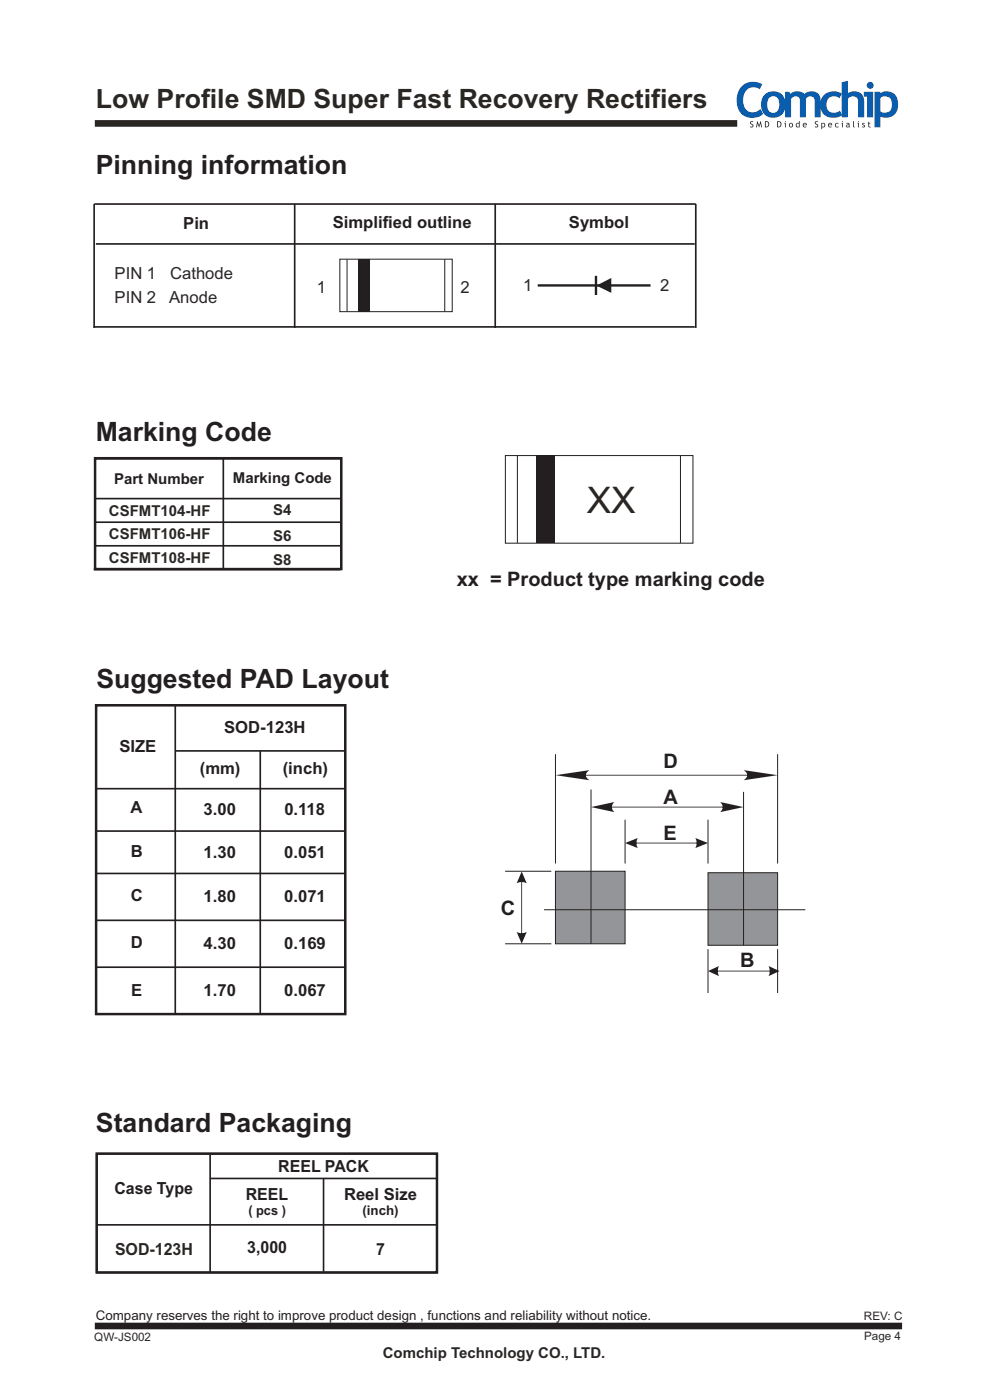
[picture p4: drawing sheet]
<svg xmlns="http://www.w3.org/2000/svg" width="210mm" height="297mm" viewBox="0 0 210 297" stroke-linecap="round" stroke-linejoin="round" font-family="sans-serif">
<path d="M20.1 97.1h52.2v23.5h-52.2z" fill="none" stroke="#231f20" stroke-width=".53"/>
<path d="M20 97.2h52.2M20.1 97.1v23.6M47.3 96.9v23.7M72.2 97v23.7M20.1 105.7h52.2M20.1 115.7h52.2M19.9 120.7h52.2" fill="none" stroke="#231f20" stroke-width=".35"/>
<path d="M20.1 26.2h136.1" fill="none" stroke="#2a2723" stroke-width="1.4" stroke-linecap="butt"/>
<path d="M20.1 281h171" fill="none" stroke="#231f20" stroke-width="1.4" stroke-linecap="butt"/>
<path d="M107 96.5h39.8v18.6h-39.8z" fill="none" stroke="#231f20" stroke-width=".21"/>
<path d="M113.6 96.5h4v18.6h-4z" fill-rule="evenodd" fill="#231f20"/>
<path d="M109.6 96.5v18.6M144.1 96.5v18.6" fill="none" stroke="#231f20" stroke-width=".21"/>
<path d="M20.4 149.5h52.7v65.4h-52.7z" fill="none" stroke="#231f20" stroke-width=".53"/>
<path d="M20.4 149.3v65.6h52.7v-65.5M20.4 149.5h52.7M37.1 149.5v65.4M37.1 159.1h36M55.1 159.1v55.8M20.4 176.1h52.7M20.4 167.1h52.7M20.4 185.1h52.7M20.4 195h52.9M20.4 205h52.9" fill="none" stroke="#231f20" stroke-width=".35"/>
<g fill="#939598" stroke="#231f20" stroke-width=".21">
<path d="M150 184.9h14.7v15.4h-14.7z" fill-rule="evenodd"/>
<path d="M117.7 184.6h14.7v15.4h-14.7z" fill-rule="evenodd"/>
</g>
<path d="M125.2 167.3v32.7M157.5 167.8v32.5M107 184.6h9.8M115.2 192.8h55.4M107 200h9.8" fill="none" stroke="#231f20" stroke-width=".21"/>
<path d="M132.4 178.7l2.7-1.1-.3 1.1 .3 1zM133.7 178.6h14.9v.1h-14.9zM147.3 177.6l2.7 1.1-2.7 1 .3-1z" fill="#231f20"/>
<path d="M132.4 173.7v9.3" fill="none" stroke="#231f20" stroke-width=".21"/>
<path d="M110.5 184.7l1.1 2.5-1.1-.3-1.1 .3zM110.4 185.9h.2v12.8h-.2zM109.4 197.5l1.1 .3 1.1-.3-1.1 2.5z" fill="#231f20"/>
<path d="M117.7 159.8v23.2M164.7 159.8v23.2M150 173.7v9.3" fill="none" stroke="#231f20" stroke-width=".21"/>
<g fill="#231f20">
<path d="M117.7 164.3l7.2-1.1a1.12 1.12 0 0 0-.8 1.1 1.12 1.12 0 0 0 .8 1zM121.3 164.2h39.8v.2h-39.8zM157.5 163.2l7.2 1.1-7.2 1a1.12 1.12 0 0 0 .8-1 1.12 1.12 0 0 0-.8-1.1z"/>
<path d="M125.2 171l4.9-1-.4 .5-.1 .5 .1 .6 .4 .5zM127.7 170.9h27.3v.2h-27.3zM152.5 170l5 1-5 1.1 .4-.5 .2-.6-.2-.5z"/>
</g>
<path d="M150 201.1v9.3M164.7 201.1v9.3" fill="none" stroke="#231f20" stroke-width=".21"/>
<path d="M150 205.8l2.3-1.1-.3 1.1 .3 1.1zM151.1 205.7h12.8v.2h-12.8zM162.8 204.7l2.3 1.1-2.3 1.1 .2-1.1z" fill="#231f20"/>
<path d="M19.9 43.2v26.3M20 43.2h127.4M20.3 51.7h126.9M62.4 43.2v26.3M104.9 43.2v26.3M147.4 43.2v26.3M19.8 69.3h127.4" fill="none" stroke="#231f20" stroke-width=".35"/>
<path d="M72 54.9h23.8v11.1h-23.8z" fill="none" stroke="#231f20" stroke-width=".21"/>
<path d="M75.9 54.9h2.4v11.1h-2.4z" fill-rule="evenodd" fill="#231f20"/>
<path d="M73.5 54.9v11.1M94.2 54.9v11.1" fill="none" stroke="#231f20" stroke-width=".21"/>
<path d="M113.9 60.5h23.9" fill="none" stroke="#231f20" stroke-width=".5"/>
<path d="M126.3 60.5l3.2-1.6v3.2z" fill="#231f20"/>
<path d="M126.2 58.5v4" fill="none" stroke="#231f20" stroke-width=".5"/>
<path d="M20.1 110.7h52.2M19.9 120.7h52.2" fill="none" stroke="#231f20" stroke-width=".35"/>
<g fill="#0a5dac">
<path d="M157.3 18.1a3.7 3.7 0 0 1 4.1-.2l-.5 1a2.17 2.17 0 0 0-2.3-.2 2.17 2.17 0 0 0-1.2 2.1 2.32 2.32 0 0 0 2.4 3l.7-.3 .5-.4 .6 1a3.4 3.4 0 0 1-3.8 .6 3.4 3.4 0 0 1-1.8-3.5l.3-1.5 .4-.9z"/>
<path d="M166.3 19.4h.9l.2 .5a2.19 2.19 0 0 1 3 0 1.98 1.98 0 0 1 2.2-.4 1.98 1.98 0 0 1 1.2 1.8v3.6h-1.2v-3.4a.99 .99 0 0 0-.8-1.1 .99 .99 0 0 0-1.1 .6v3.9h-1.3v-3.6a.98 .98 0 0 0-.8-.9 .98 .98 0 0 0-1 .6v3.9h-1.3z"/>
<path d="M174.5 20.1a3.1 3.1 0 0 1 3.8-.2l-.5 .9a1.72 1.72 0 0 0-2.8 1.3 1.72 1.72 0 0 0 2.6 1.5l.3-.2 .5 1a3.1 3.1 0 0 1-4.4-.8 3.2 3.2 0 0 1 .5-3.5z"/>
<path d="M178.3 17.4l1.3-.3v2.7a2.12 2.12 0 0 1 2.3-.3 2.12 2.12 0 0 1 1.2 2v3.4h-1.3v-3.4a1.2 1.2 0 0 0-.9-1 1.2 1.2 0 0 0-1.3 .5v3.9h-1.3z"/>
<path d="M161.9 20.1a2.63 2.63 0 0 1 3.2-.5 2.63 2.63 0 0 1 1.3 3 2.62 2.62 0 0 1-3.1 2.3 2.62 2.62 0 0 1-2.1-3.2l.2-.9zM163 20.6a2.38 2.38 0 0 0 .1 3.1 1.37 1.37 0 0 0 1.5-.1 1.37 1.37 0 0 0 .5-1.5 1.34 1.34 0 0 0-.4-1.4 1.34 1.34 0 0 0-1.4-.2z"/>
<path d="M183.6 18.1a.73 .73 0 0 1 1.4 0 .73 .73 0 0 1-1.4 0zM183 19.4h1.9v5.5h-1.2v-4.4h-.7z"/>
<path d="M185.2 19.4h1.3v.4a2.39 2.39 0 0 1 2.7-.1 2.39 2.39 0 0 1 1 2.5 2.59 2.59 0 0 1-3.7 2.5v2.3h-1.3zM186.5 20.8v2.8a1.53 1.53 0 0 0 1.7 .1 1.53 1.53 0 0 0 .7-1.5 1.47 1.47 0 0 0-.7-1.6 1.47 1.47 0 0 0-1.7 .2z"/>
</g>
<g fill="#231f20">
<path d="M159 25.8l.5-.1v.2h-.4v.3a.44 .44 0 0 1 .5 .5 .44 .44 0 0 1-.7 .2l.1-.1a.24 .24 0 0 0 .4 0 .24 .24 0 0 0-.2-.4l-.3-.3z"/>
<path d="M160.4 25.7l.4 .9 .3-.9 .3 1.3h-.2l-.1-.8-.3 .8-.3-.8-.2 .8h-.2z"/>
<path d="M172.7 25.8l.5-.1v.2h-.4v.3a.44 .44 0 0 1 .5 .5 .44 .44 0 0 1-.7 .2l.1-.1a.24 .24 0 0 0 .4 0 .24 .24 0 0 0-.2-.4l-.3-.3z"/>
<path d="M177 26.2l.4-.2 .2 .1-.1 .1a.34 .34 0 0 0-.4 .1 .34 .34 0 0 0 0 .5 .34 .34 0 0 0 .5 0v.1a.5 .5 0 0 1-.7 0 .5 .5 0 0 1 .1-.7z"/>
<path d="M180.7 25.7h.2v1l.1 .3-.3-.1z"/>
<path d="M182.7 26.1h.5l-.1 .1h-.3v.1a.36 .36 0 0 1 .4 .5 .36 .36 0 0 1-.6 .1l.1-.1 .2 .1 .1-.2-.4-.3z"/>
<path d="M183.9 25.8h.2v.2h.3v.2h-.3v.5l.3 .3h-.3l-.2-.2v-.6h-.1z"/>
<path d="M162 25.7a.7 .7 0 0 1 1 .6 .7 .7 0 0 1-1 .7zM162.2 25.9v.9a.49 .49 0 0 0 .6-.5 .49 .49 0 0 0-.6-.4z"/>
<path d="M164.6 25.7a.7 .7 0 0 1 1 .6 .7 .7 0 0 1-1 .7zM164.8 25.9v.9a.49 .49 0 0 0 .5-.5 .49 .49 0 0 0-.5-.4z"/>
<path d="M166.2 25.8a.15 .15 0 0 1 .3 0 .15 .15 0 0 1-.3 0zM166.1 26h.3v1h-.1v-.8z"/>
<path d="M167.1 26.5a.47 .47 0 0 1 .9 0 .47 .47 0 0 1-.9 0zM167.3 26.3v.4l.2 .2a.32 .32 0 0 0 .3-.4 .32 .32 0 0 0-.5-.2z"/>
<path d="M168.7 26.2l.5-.1v-.4h.2v1.3l-.2-.1a.46 .46 0 0 1-.6-.1 .46 .46 0 0 1 .1-.6zM168.8 26.3v.4l.4 .1v-.5z"/>
<path d="M170.2 26.2a.42 .42 0 0 1 .5-.1 .42 .42 0 0 1 .2 .4h-.7l.2 .4 .3-.1 .1 .1a.5 .5 0 0 1-.7-.1 .5 .5 0 0 1 .1-.6zM170.3 26.2l-.1 .2h.5l-.1-.2z"/>
<path d="M174 26l.1 .1a.46 .46 0 0 1 .7 .4 .46 .46 0 0 1-.7 .4v.5h-.1zM174.1 26.2l.1 .6a.34 .34 0 0 0 .4-.3 .34 .34 0 0 0-.4-.3z"/>
<path d="M175.5 26.2a.42 .42 0 0 1 .5-.1 .42 .42 0 0 1 .2 .4h-.6l.1 .4 .4-.1 .1 .1a.5 .5 0 0 1-.7-.1 .5 .5 0 0 1 0-.6zM175.6 26.2v.2h.5l-.2-.2z"/>
<path d="M178.3 25.8a.1 .1 0 0 1 .2 0 .1 .1 0 0 1-.2 0zM178.2 26h.3v1h-.2v-.8z"/>
<path d="M179.3 26.1a.42 .42 0 0 1 .6 .3l.1 .6-.2-.1-.3 .1a.33 .33 0 0 1-.3-.4 .33 .33 0 0 1 .5-.2h.1l-.1-.2-.4 .1zM179.5 26.6l-.1 .2h.4v-.3z"/>
<path d="M181.7 25.8a.15 .15 0 0 1 .3 0 .15 .15 0 0 1-.3 0zM181.6 26h.3v1h-.1v-.8z"/>
</g>
<path d="M20.3 244.5h72.3M20.5 244.5v25.2M20.5 259.6h72.1M44.5 244.5v25.2M44.5 249.7h48.1M68.5 249.8v19.7M92.6 244.4v25.3h-72.3" fill="none" stroke="#231f20" stroke-width=".35"/>
<path d="M20.5 244.5h72.1v25.2h-72.1z" fill="none" stroke="#231f20" stroke-width=".53"/>
<text font-size="7.8" fill="#2a2723" x="124.3" y="108.8">XX</text>
<text font-size="5.6" fill="#2a2723" x="20.3" y="23">Low Profile SMD Super Fast Recovery Rectifiers</text>
<g font-size="5.6" fill="#231f20">
<text x="20.3" y="36.9">Pinning information</text>
<text x="20.3" y="93.5">Marking Code</text>
<text x="20.4" y="145.7">Suggested PAD Layout</text>
<text x="20.3" y="239.9">Standard Packaging</text>
</g>
<g font-size="4.2" fill="#231f20">
<text x="96.7" y="124.1">xx = Product type marking code</text>
<text x="140.5" y="162.8">D</text>
<text x="140.5" y="170.4">A</text>
<text x="140.5" y="178">E</text>
<text x="106.1" y="193.9">C</text>
<text x="156.8" y="204.9">B</text>
</g>
<g font-size="3.5" fill="#231f20">
<text x="38.8" y="48.6">Pin</text>
<text x="70.5" y="48.3">Simplified outline</text>
<text x="120.5" y="48.3">Symbol</text>
<text x="47.5" y="155.4">SOD-123H</text>
<text x="25.3" y="159.4">SIZE</text>
<text x="42.3" y="164">(mm)</text>
<text x="59.9" y="164">(inch)</text>
<text x="27.7" y="172.4">A</text>
<text x="43.1" y="172.7">3.00</text>
<text x="60.2" y="172.7">0.118</text>
<text x="27.7" y="181.5">B</text>
<text x="43.1" y="181.9">1.30</text>
<text x="60.2" y="181.8">0.051</text>
<text x="27.7" y="190.9">C</text>
<text x="43.1" y="191.2">1.80</text>
<text x="60.2" y="191.2">0.071</text>
<text x="27.7" y="200.9">D</text>
<text x="43.1" y="201.2">4.30</text>
<text x="60.2" y="201.2">0.169</text>
<text x="27.8" y="211.1">E</text>
<text x="43.1" y="211.1">1.70</text>
<text x="60.2" y="211.1">0.067</text>
<text x="58.9" y="248.4">REEL PACK</text>
<text x="24.2" y="252.9">Case Type</text>
<text x="52.1" y="254.3">REEL</text>
<text x="72.9" y="254.3">Reel Size</text>
<text x="52.4" y="265.6">3,000</text>
<text x="79.7" y="265.9">7</text>
</g>
<g font-size="3.5" fill="#2a2723">
<text x="24.3" y="59.1">PIN 1</text>
<text x="36" y="59.1">Cathode</text>
<text x="24.3" y="64.2">PIN 2</text>
<text x="35.8" y="64.2">Anode</text>
<text x="67.1" y="62.2">1</text>
<text x="97.6" y="62.2">2</text>
<text x="110.8" y="61.6">1</text>
<text x="139.9" y="61.6">2</text>
<text x="24.4" y="265.9">SOD-123H</text>
</g>
<g font-size="3.2" fill="#231f20">
<text x="24.2" y="102.6">Part Number</text>
<text x="49.3" y="102.3">Marking Code</text>
</g>
<g font-size="3.2" fill="#2a2723">
<text x="23.1" y="109.3">CSFMT104-HF</text>
<text x="57.9" y="109.1">S4</text>
<text x="23.1" y="114.3">CSFMT106-HF</text>
<text x="23.1" y="119.3">CSFMT108-HF</text>
<text x="57.9" y="114.7">S6</text>
<text x="57.9" y="119.7">S8</text>
<text x="81.1" y="287.8">Comchip Technology CO., LTD.</text>
</g>
<g font-size="2.8" fill="#231f20">
<text x="52.6" y="257.5">( pcs )</text>
<text x="76.8" y="257.5">(inch)</text>
<text x="20.3" y="279.7">Company reserves the right to improve product design , functions and reliability without notice.</text>
</g>
<g font-size="2.5" fill="#2a2723">
<text x="183" y="279.7">REV: C</text>
<text x="20" y="284.1">QW-JS002</text>
<text x="183" y="284">Page 4</text>
</g>
</svg>
